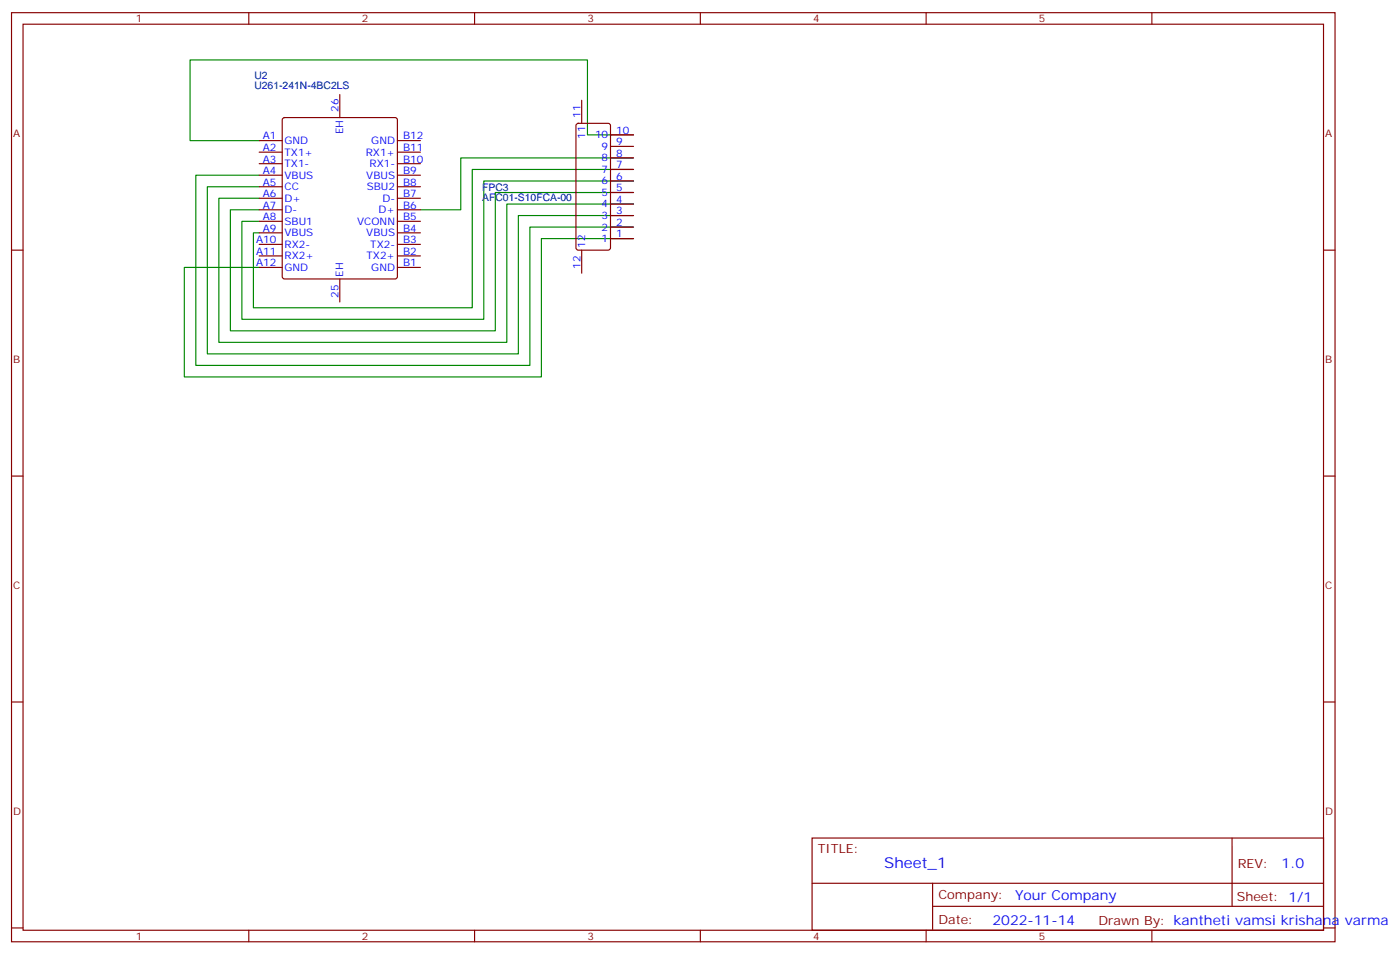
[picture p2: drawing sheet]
<svg xmlns="http://www.w3.org/2000/svg" width="429mm" height="292mm" viewBox="0 0 429 292" stroke-linecap="round" stroke-linejoin="round" font-family="sans-serif">
<g fill="none" stroke="#870000" stroke-width=".35">
<path d="M3.5 3.9h405.4v284.3h-405.4zM7.1 7.4h398.2v277.3h-398.2zM76.2 3.9v3.5M145.3 3.9v3.5M214.5 3.9v3.5M283.6 3.9v3.5M352.8 3.9v3.5M86.7 36.2l.4-.2h33.9l.5 .2 .2 .5v48l-.2 .5-.5 .2h-33.9l-.5-.3-.2-.4v-48zM104.1 28.9v7.1M176.6 38l.5-.3h9.2l.6 .5 .1 37.6-.5 .7-9.4 .1-.7-.5v-37.6zM178.2 30.7v7M79.4 43h7"/>
<path d="M79.4 46.6h7M79.4 50.1h7M79.4 53.6h7M79.4 57.1h7M121.7 43h7.1M121.7 46.6h7.1M121.7 50.1h7.1M121.7 53.6h7.1M121.7 57.1h7.1M187 58.9h7M187 55.4h7M187 51.9h7"/>
<path d="M187 48.3h7M187 44.8h7M187 41.3h7M3.5 76.6h3.6M79.4 60.7h7M79.4 64.2h7M79.4 67.7h7M79.4 71.3h7M79.4 74.8h7M79.4 78.3h7M121.7 60.7h7.1M121.7 64.2h7.1"/>
<path d="M121.7 67.7h7.1M121.7 71.3h7.1M121.7 74.8h7.1M121.7 78.3h7.1M178.2 76.6v7M187 73h7M187 69.5h7M187 66h7M187 62.4h7M405.3 76.6h3.6M79.4 81.8h7M104.1 85.4v7"/>
<path d="M121.7 81.8h7.1M3.5 145.7h3.6M405.3 145.7h3.6M3.5 214.8h3.6M405.3 214.8h3.6M248.7 256.5h156.6v28.2h-156.6zM377.3 256.5v20.9M248.7 270.3h156.5M285.6 277.4h119.6M285.6 270.3v14.1M3.5 284h3.6M76.2 284.7v3.5"/>
<path d="M145.3 284.7v3.5M214.5 284.7v3.5M283.6 284.7v3.5M352.8 284.7v3.5M405.3 284h3.6"/>
</g>
<path d="M79.4 57.1h-15.9v51.2h95.2v-42.3h35.3M79.4 53.6h-19.4v58.2h102.3v-42.3h31.7M194 41.3h-14.1v-23h-121.7v24.7h21.2M194 48.3h-52.9v15.9h-12.3M194 51.9h-49.4v42.3h-67v-22.9h1.8M194 55.4h-45.8v42.3h-74.1v-30h5.3M194 58.9h-42.3v42.3h-81.1v-37h8.8M79.4 60.7h-12.4v44.1h88.2v-42.4h38.8M194 73h-28.2v42.4h-109.4v-33.6h23" fill="none" stroke="#008700" stroke-width=".35"/>
<text font-size="4.6" fill="#00f" x="270.8" y="265.5">Sheet_1</text>
<g font-size="4.2" fill="#00f">
<text x="392.5" y="265.7">1.0</text>
<text x="310.9" y="275.3">Your Company</text>
<text x="304" y="283.1">2022-11-14</text>
</g>
<g font-size="3.9" fill="#800">
<text x="250.5" y="261.1">TITLE:</text>
<text x="379.1" y="265.7">REV:</text>
<text x="287.4" y="275.3">Company:</text>
<text x="378.7" y="275.9">Sheet: 1/1</text>
<text x="287.4" y="282.9">Date:</text>
<text x="336.4" y="283">Drawn By: kantheti vamsi krishana varma</text>
</g>
<g font-size="3.2" fill="#800">
<text x="41.6" y="6.9">1</text>
<text x="110.8" y="6.9">2</text>
<text x="179.9" y="6.9">3</text>
<text x="249.1" y="6.9">4</text>
<text x="318.2" y="6.9">5</text>
<text x="4.1" y="42">A</text>
<text x="405.9" y="42">A</text>
<text x="4.1" y="111.1">B</text>
<text x="405.9" y="111.1">B</text>
<text x="4.1" y="180.3">C</text>
<text x="405.9" y="180.3">C</text>
<text x="4.1" y="249.4">D</text>
<text x="405.9" y="249.4">D</text>
<text x="41.6" y="287.7">1</text>
<text x="110.8" y="287.7">2</text>
<text x="179.9" y="287.7">3</text>
<text x="249.1" y="287.7">4</text>
<text x="318.2" y="287.7">5</text>
</g>
<g font-size="3.2" fill="#000080">
<text x="77.9" y="27.2">U261-241N-4BC2LS</text>
<text x="77.9" y="24.1">U2</text>
<text x="147.7" y="58.3">FPC3</text>
<text x="147.7" y="61.5">AFC01-S10FCA-00</text>
</g>
<g font-size="3.2" fill="#00f">
<text x="103.7" y="34.2" transform="rotate(-90 103.7 34.2)">26</text>
<text x="177.8" y="36" transform="rotate(-90 177.8 36)">11</text>
<text x="105.1" y="41.1" transform="rotate(-90 105.1 41.1)">EH</text>
<text x="188.7" y="40.9">10</text>
<text x="80.5" y="42.7">A1</text>
<text x="80.5" y="46.2">A2</text>
<text x="87.1" y="44.1">GND</text>
<text x="87.1" y="47.6">TX1+</text>
<text x="112" y="47.6">RX1+</text>
<text x="113.7" y="44.1">GND</text>
<text x="123.5" y="46.2">B11</text>
<text x="123.5" y="42.7">B12</text>
<text x="179.2" y="42.5" transform="rotate(-90 179.2 42.5)">11</text>
<text x="182.2" y="42.3">10</text>
<text x="184.2" y="45.9">9</text>
<text x="188.7" y="48">8</text>
<text x="188.7" y="44.4">9</text>
<text x="80.5" y="49.7">A3</text>
<text x="80.5" y="53.3">A4</text>
<text x="87.1" y="51.2">TX1-</text>
<text x="113.2" y="51.2">RX1-</text>
<text x="123.5" y="53.3">B9</text>
<text x="123.5" y="49.7">B10</text>
<text x="184.2" y="52.9">7</text>
<text x="184.2" y="49.4">8</text>
<text x="188.7" y="51.5">7</text>
<text x="80.5" y="56.8">A5</text>
<text x="87.1" y="54.7">VBUS</text>
<text x="87.1" y="58.2">CC</text>
<text x="112.2" y="54.7">VBUS</text>
<text x="112.3" y="58.2">SBU2</text>
<text x="123.5" y="56.8">B8</text>
<text x="184.2" y="60">5</text>
<text x="184.2" y="56.4">6</text>
<text x="188.7" y="58.6">5</text>
<text x="188.7" y="55">6</text>
<text x="80.5" y="60.3">A6</text>
<text x="80.5" y="63.9">A7</text>
<text x="87.1" y="61.7">D+</text>
<text x="87.1" y="65.3">D-</text>
<text x="116" y="65.3">D+</text>
<text x="117.1" y="61.7">D-</text>
<text x="123.5" y="63.9">B6</text>
<text x="123.5" y="60.3">B7</text>
<text x="184.2" y="63.5">4</text>
<text x="188.7" y="65.6">3</text>
<text x="188.7" y="62.1">4</text>
<text x="80.5" y="67.4">A8</text>
<text x="80.5" y="70.9">A9</text>
<text x="87.1" y="68.8">SBU1</text>
<text x="109.4" y="68.8">VCONN</text>
<text x="123.5" y="70.9">B4</text>
<text x="123.5" y="67.4">B5</text>
<text x="184.2" y="70.6">2</text>
<text x="184.2" y="67">3</text>
<text x="188.7" y="69.1">2</text>
<text x="78.5" y="74.4">A10</text>
<text x="78.5" y="78">A11</text>
<text x="87.1" y="72.3">VBUS</text>
<text x="87.1" y="75.8">RX2-</text>
<text x="112.2" y="72.3">VBUS</text>
<text x="113.4" y="75.8">TX2-</text>
<text x="123.5" y="78">B2</text>
<text x="123.5" y="74.4">B3</text>
<text x="179.2" y="75.8" transform="rotate(-90 179.2 75.8)">12</text>
<text x="184.2" y="74.1">1</text>
<text x="188.7" y="72.7">1</text>
<text x="78.5" y="81.5">A12</text>
<text x="87.1" y="79.4">RX2+</text>
<text x="87.1" y="82.9">GND</text>
<text x="112.3" y="79.4">TX2+</text>
<text x="113.7" y="82.9">GND</text>
<text x="123.5" y="81.5">B1</text>
<text x="177.8" y="82.3" transform="rotate(-90 177.8 82.3)">12</text>
<text x="105.1" y="84.7" transform="rotate(-90 105.1 84.7)">EH</text>
<text x="103.7" y="91.2" transform="rotate(-90 103.7 91.2)">25</text>
</g>
</svg>
